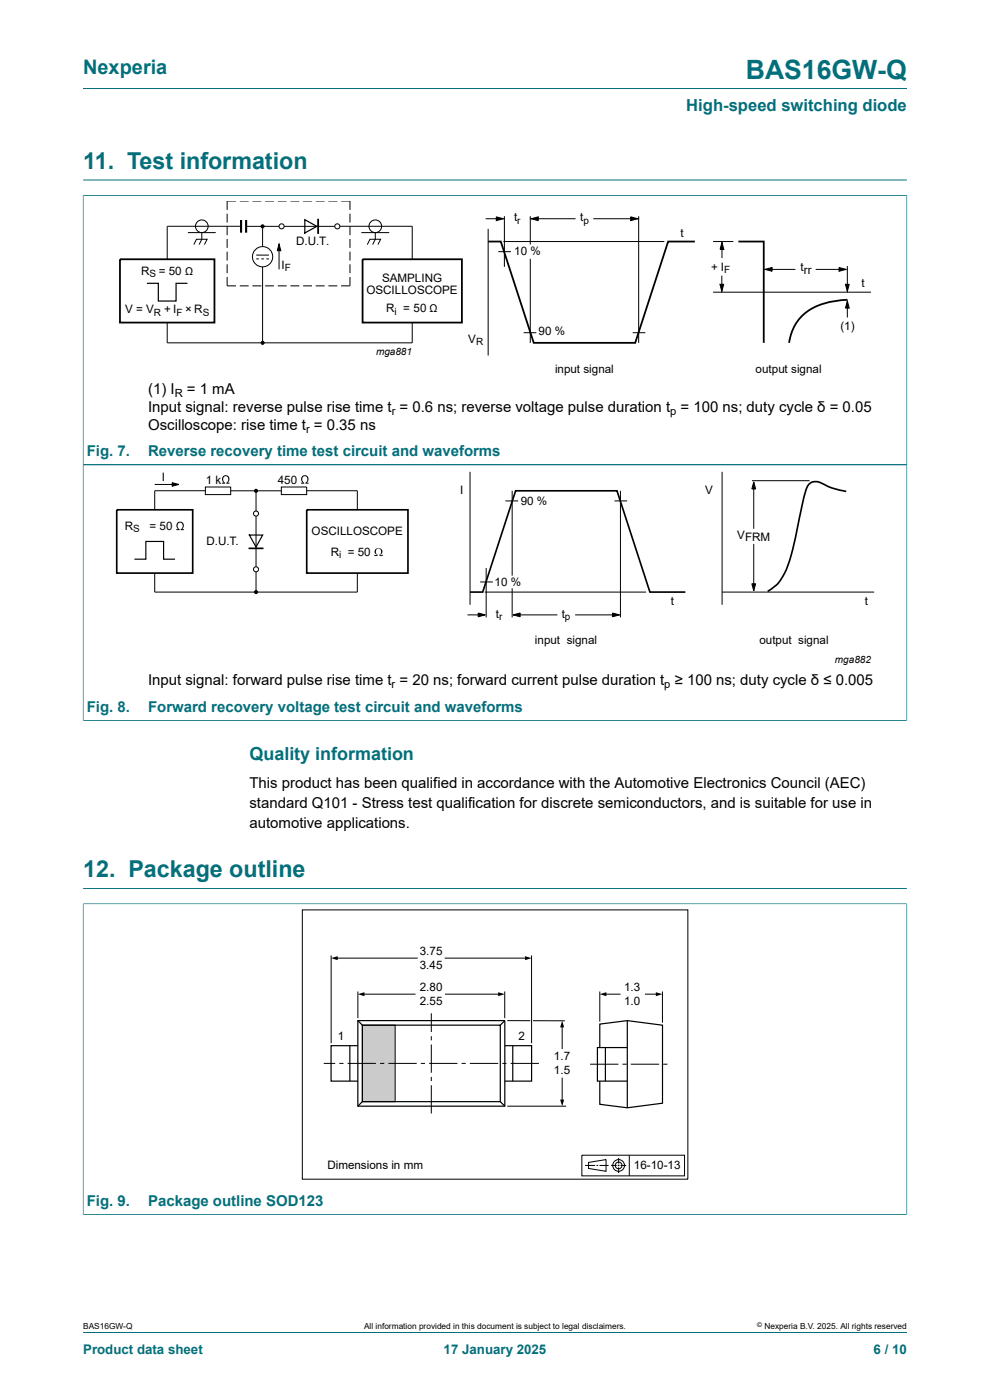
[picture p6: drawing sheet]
<svg xmlns="http://www.w3.org/2000/svg" width="210mm" height="297mm" viewBox="0 0 210 297" stroke-linecap="round" stroke-linejoin="round" font-family="sans-serif">
<path d="M17.6 18.8h174.8M17.6 38.2h174.8M17.6 41.5h174.8M17.6 41.4v111.5M192.4 41.4v111.5M17.6 98.6h174.8M17.6 152.8h174.8M17.6 191.7h174.8M17.6 191.7v66M17.6 188.5h174.8M192.4 191.7v66M17.6 257.7h174.8" fill="none" stroke="#036f7b" stroke-width=".21"/>
<g fill="none" stroke="#000" stroke-width=".21">
<path d="M39.9 49.3h5.9M41.1 51.9l.6-1.1h2.2l-.5 1.1M42.8 49.3v1.5l-.6 1.1M48.2 45.3v1.9M48.2 48v1.9M48.2 50.7v1.9M48.2 53.4v1.9M48.2 56.1v1.9M48.2 58.8v1.8h1.9M50.1 42.6h-1.9v1.9M50.9 42.6h1.8M51.1 48h-15.6v7"/>
<path d="M52.2 48h7M53.6 42.6h1.8M54.4 54.1h2.6M54.4 54.9h.5M55.4 54.9h.6M55.7 48v4.3M55.7 56.6v16.1M56.2 42.6h1.9M56.5 54.9h.5M58.9 42.6h1.9M59.2 51.8l.4 1.4h-.8zM59.2 51.8v5.4"/>
<path d="M60.3 48h10.7M61.6 42.6h1.9M64.3 42.6h1.9M67 42.6h1.9M69.7 42.6h1.9M72.1 48h15.3v7M72.4 42.6h1.8v1.9M74.2 45.3v1.9M74.2 48v1.9M74.2 50.7v1.9M74.2 53.4v1.9M74.2 56.1v1.9"/>
<path d="M74.2 58.8v1.8h-1.8M76.7 49.3h5.9M77.9 51.9l.6-1.1h2.2l-.5 1.1M79.6 49.3v1.5l-.6 1.1M103 46.4h3.8M103.5 48.6v26.8M105.3 46l1.5 .4-1.5 .4zM105.7 53.4h2.7M106.8 51.2h34.1M107 45.9v10.7M112.5 45.9v6M112.5 54.9v17.8"/>
<path d="M112.7 46.4l1.5-.4v.8zM112.7 46.4h9.4M125.8 46.4h9.5M133.8 46l1.5 .4-1.5 .4zM135.5 45.9v26.8M151.3 51.2h4.3M153.1 58.5v3.3M153.1 51.4l.4 1.5h-.8zM153.1 51.4v3.3M162.3 57.2l1.5-.5v.8zM162.3 57.2h6.4M173 57.2h6.5"/>
<path d="M178 56.7l1.5 .5-1.5 .3zM179.7 56.4v5.4M35.5 68.4v4.3h51.9v-4.3M50.9 60.6h1.8M53.6 60.6h1.8M56.2 60.6h1.9M58.9 60.6h1.9M61.6 60.6h1.9M64.3 60.6h1.9M67 60.6h1.9M69.7 60.6h1.9M111.1 70.6h2.7"/>
<path d="M134.2 70.6h2.7M151.3 62h33.4M152.7 60.3h.8l-.4 1.5zM179.3 60.3h.8l-.4 1.5zM179.7 63.9l.4 1.5h-.8zM179.7 63.9v3.5M32.8 102.8h5.1M36.5 102.4l1.4 .4-1.4 .4zM43.6 103.3h5.3v1.6h-5.3zM43.6 104.1h-10.8v4M48.9 104.1h10.8M54.3 104.1v4.3"/>
<path d="M54.3 109.5v10.7M59.7 103.3h5.4v1.6h-5.4zM65.1 104.1h10.7v4M99.7 100.1v28.2M107.2 106.3h2.7M108.6 104.1v18M130.3 106.3h2.7M131.6 104.1v26.9M153.2 100.1v28.2M159.5 102h12.2M159.9 102.2l.4 1.5h-.8zM159.9 102.2v10"/>
<path d="M159.9 115.4v9.9M32.8 121.6v4h43v-4M54.3 121.3v4.3M99.2 130.4h3.7M101.4 130l1.5 .4-1.5 .4zM101.9 123.5h2.6M102.8 125.6h34.3M103.1 120.5v10.5M108.6 124.8v6.2M108.8 130.4l1.5-.4v.8zM108.8 130.4h9.4M122 130.4h9.4"/>
<path d="M129.9 130l1.5 .4-1.5 .4zM153.2 125.6h32.2M159.5 123.8h.8l-.4 1.5zM64.1 193h81.8v57.2h-81.8zM123.4 245.1h21.8v4.4h-21.8zM124.1 247.2h2.1M124.8 246.6l3.8-.6v2.5l-3.8-.6zM126.5 247.2h.4M127.2 247.2h1.9M129.6 247.2h1.2M131 247.2h.4M131.2 245.6v1.2"/>
<path d="M131.2 247.1v.3M131.2 247.6v1.2M131.6 247.2h1.2M133.5 245.1v4.4"/>
<circle cx="42.8" cy="48" r="1.34"/>
<circle cx="55.7" cy="54.5" r="2.15"/>
<circle cx="55.7" cy="48" r=".32"/>
<circle cx="59.7" cy="48" r=".54"/>
<circle cx="71.5" cy="48" r=".54"/>
<circle cx="79.6" cy="48" r="1.34"/>
<circle cx="55.7" cy="72.7" r=".32"/>
<circle cx="54.3" cy="104.1" r=".32"/>
<circle cx="54.3" cy="109" r=".54"/>
<circle cx="54.3" cy="125.6" r=".32"/>
<circle cx="54.3" cy="120.8" r=".54"/>
<circle cx="131.2" cy="247.2" r=".71"/>
<circle cx="131.2" cy="247.2" r="1.24"/>
</g>
<path d="M25.4 55h20.1v13.4h-20.1zM67.5 46.6v2.8M76.9 55h21.1v13.4h-21.1zM103.5 51.2h2.7l7 21.5h21.5l7-21.5h5.7M156.6 51.2h5.4v21.5M179.7 63.6a13.8 13.8 0 0 0-9.9 3.7 9.9 9.9 0 0 0-2.4 5.4" fill="none" stroke="#000" stroke-width=".38"/>
<g fill="#000">
<path d="M59.2 51.8l.4 1.4h-.8zM105.3 46l1.5 .4-1.5 .4zM112.7 46.4l1.5-.4v.8zM133.8 46l1.5 .4-1.5 .4zM153.1 51.4l.4 1.5h-.8zM162.3 57.2l1.5-.5v.8zM178 56.7l1.5 .5-1.5 .3zM152.7 60.3h.8l-.4 1.5zM179.7 63.9l.4 1.5h-.8zM179.3 60.3h.8l-.4 1.5zM36.5 102.4l1.4 .4-1.4 .4zM37.6 110.9a.84 .84 0 0 1 1.3 .1 .84 .84 0 0 1-.3 1.3h.4v.2h-.7v-.2a.69 .69 0 0 0 .5-.9 .69 .69 0 0 0-.9-.4l-.2 .4a.8 .8 0 0 0 .4 .9v.2h-.7v-.2h.4l-.4-.8z"/>
<path d="M47.3 101.1a.85 .85 0 0 1 1.3 .1 .85 .85 0 0 1-.3 1.2h.4v.2h-.7v-.2a.69 .69 0 0 0 .5-.9 .69 .69 0 0 0-.9-.4l-.2 .4a.8 .8 0 0 0 .4 .9v.2h-.7v-.2h.4l-.4-.7zM64.1 101.1a.85 .85 0 0 1 1.2 .1 .85 .85 0 0 1-.2 1.2h.4v.2h-.7v-.2a.69 .69 0 0 0 .4-.9 .69 .69 0 0 0-.8-.4l-.3 .4a.8 .8 0 0 0 .4 .9v.2h-.7v-.2h.4l-.3-.7zM79.7 116.5a.81 .81 0 0 1 1.3 0 .81 .81 0 0 1-.4 1.3l.6-.2v.4h-.7v-.4a.65 .65 0 0 0 .3-1 .65 .65 0 0 0-1 0 .65 .65 0 0 0 .3 1v.4h-.7v-.4l.6 .2a.78 .78 0 0 1-.3-1.3zM159.9 102.2l.4 1.5h-.8zM101.4 130l1.5 .4-1.5 .4zM108.8 130.4l1.5-.4v.8zM129.9 130l1.5 .4-1.5 .4zM159.5 123.8h.8l-.4 1.5z"/>
<circle cx="55.7" cy="48" r=".32"/>
<circle cx="55.7" cy="72.7" r=".32"/>
<circle cx="54.3" cy="104.1" r=".32"/>
<circle cx="54.3" cy="125.6" r=".32"/>
</g>
<path d="M64.7 46.6l2.5 1.4-2.5 1.4zM31.2 60.1h2.4v3.8h3.7v-3.8h2.5M28.5 118.6h2.4v-3.7h3.8v3.7h2.4M52.9 113.5h2.8l-1.4 2.5z" fill="none" stroke="#000" stroke-width=".25"/>
<path d="M51.1 46.7v2.7M52.2 46.7v2.7" fill="none" stroke="#000" stroke-width=".44"/>
<path d="M24.8 108.1h16.1v13.5h-16.1zM52.9 116.3h2.8M65.1 108.1h21.4v13.5h-21.4zM179.5 104.2a18.1 18.1 0 0 1-5.9-2 1.97 1.97 0 0 0-2.6 1.5l-1.1 4.6a73.5 73.5 0 0 1-3.2 12.8 8.3 8.3 0 0 1-3.9 4.4M99.7 125.6h2.7l7-21.5h21.5l7 21.5h7.5" fill="none" stroke="#000" stroke-width=".35"/>
<path d="M76.9 217.5h6.9v16.2h-6.9z" fill="#cbcbcb"/>
<g fill="none" stroke="#000" stroke-width=".21">
<path d="M70.2 202.7v18.6M71.4 203.3h17.1M75.9 210.3v5.7M76.9 217.5h6.9v16.2h-6.9zM77 210.9h11M91.5 215v3.9M91.5 219.8v.9M94.4 203.3h17.2M94.5 210.9h11.5M107.1 210.3v5.7M107.6 216.5h4.9M112.8 202.7v18.6"/>
<path d="M113.1 216.5l6.7 .1M119.2 217.7v4.7M127.2 210.3v6.4M128.3 210.9h3.2M136.9 210.9h2.5M140.5 210.3v6.7M68.7 225.6h2.4M72 225.6h.9M73.7 225.6h6M80.6 225.6h.9M82.4 225.6h6M89.3 225.6h.9"/>
<path d="M91 225.6h6M91.5 221.6v6M91.5 228.5v.8M91.5 230.2v6M97.9 225.6h.9M99.7 225.6h6M106.6 225.6h.8M107.6 234.7h12.5M108.3 225.6h6M119.2 228.7v4.9M125.2 225.8h6M132 225.8h.9"/>
<path d="M133.8 225.8h6M140.7 225.8h.9"/>
</g>
<path d="M70.2 203.3l1.4-.5v.9zM75.9 210.9l1.4-.4v.8zM105.7 210.5l1.4 .4-1.4 .4zM111.4 202.8l1.4 .5-1.4 .4zM119.2 216.5l.5 1.5h-.9zM127.2 210.9l1.4-.4v.8zM139.1 210.5l1.4 .4-1.4 .4zM118.8 233.3h.9l-.5 1.4z" fill="#000"/>
<g fill="none" stroke="#000" stroke-width=".25">
<path d="M75.9 216.5h31.2v18.2h-31.2zM75.9 216.5l1 1M76.9 217.5h29.2v16.2h-29.2zM107.1 216.5l-1 1M133.1 216.5v18.5M74.2 221.8v7.6M75.9 221.8h-5.7v7.6h5.7M76.9 233.7l-1 1M106.1 233.7l1 1M107.1 221.8h5.7v7.6h-5.7M108.8 221.8v7.6M127.2 222.2v-4.9l5.9-.8 7.4 1v16.5l-7.4 1-5.9-.7v-4.9"/>
<path d="M128.4 222.2v7.2M133 222.2h-6.3v7.2h6.4"/>
</g>
<path d="M17.6 191.8v65.8M17.7 191.7h174.6M192.4 191.8v65.8M17.7 257.7h174.6M17.6 282.6h174.8" fill="none" stroke="#036f7b" stroke-width=".21"/>
<text font-size="5.6" fill="#036f7b" x="158.2" y="16.8">BAS16GW-Q</text>
<g font-size="4.9" fill="#036f7b">
<text x="17.6" y="35.9">11. Test information</text>
<text x="17.6" y="186.1">12. Package outline</text>
</g>
<text font-size="4.2" fill="#036f7b" x="17.6" y="15.6">Nexperia</text>
<text font-size="3.8" fill="#036f7b" x="52.9" y="161.2">Quality information</text>
<text font-size="3.5" fill="#036f7b" x="145.6" y="23.7">High-speed switching diode</text>
<g font-size="3.2">
<text x="31.4" y="83.5">(1) I</text>
<text x="39.7" y="83.5">= 1 mA</text>
<text x="31.4" y="87.4">Input signal: reverse pulse rise time t = 0.6 ns; reverse voltage pulse duration t = 100 ns; duty cycle δ = 0.05</text>
<text x="31.4" y="91.2">Oscilloscope: rise time t = 0.35 ns</text>
<text x="31.4" y="145.4">Input signal: forward pulse rise time t = 20 ns; forward current pulse duration t ≥ 100 ns; duty cycle δ ≤ 0.005</text>
<text x="52.9" y="167.2">This product has been qualified in accordance with the Automotive Electronics Council (AEC)</text>
<text x="52.9" y="171.4">standard Q101 - Stress test qualification for discrete semiconductors, and is suitable for use in</text>
<text x="52.9" y="175.7">automotive applications.</text>
</g>
<g font-size="3.2" fill="#036f7b">
<text x="18.4" y="96.7">Fig. 7.</text>
<text x="31.4" y="96.7">Reverse recovery time test circuit and waveforms</text>
<text x="18.4" y="151">Fig. 8.</text>
<text x="31.4" y="151">Forward recovery voltage test circuit and waveforms</text>
<text x="18.4" y="255.8">Fig. 9.</text>
<text x="31.4" y="255.8">Package outline SOD123</text>
</g>
<g font-size="2.8" fill="#036f7b">
<text x="17.6" y="287.2">Product data sheet</text>
<text x="94.1" y="287.2">17 January 2025</text>
<text x="185.3" y="287.2">6 / 10</text>
</g>
<g font-size="2.5">
<text x="109" y="47">t</text>
<text x="123.1" y="47">t</text>
<text x="62.8" y="51.9">D.U.T.</text>
<text x="144.3" y="50.2">t</text>
<text x="29.9" y="58.3">R</text>
<text x="33.7" y="58.3">= 50 Ω</text>
<text x="59.7" y="57">I</text>
<text x="81" y="59.9">SAMPLING</text>
<text x="109.1" y="54.2">10 %</text>
<text x="150.9" y="57.4">+ I</text>
<text x="169.8" y="57.6">trr</text>
<text x="77.7" y="62.3">OSCILLOSCOPE</text>
<text x="182.8" y="60.8">t</text>
<text x="26.5" y="66.5">V = V</text>
<text x="34.8" y="66.5">+ I</text>
<text x="39.3" y="66.5">× R</text>
<text x="81.9" y="66.3">R</text>
<text x="85.5" y="66.3">= 50 Ω</text>
<text x="114.2" y="71">90 %</text>
<text x="178.3" y="70.1">(1)</text>
<text x="99.3" y="72.8">V</text>
<text x="117.7" y="79.2">input signal</text>
<text x="160.3" y="79.2">output signal</text>
<text x="34.3" y="102">I</text>
<text x="43.7" y="102.6">1 k</text>
<text x="58.9" y="102.6">450</text>
<text x="97.6" y="104.9">I</text>
<text x="110.5" y="107.2">90 %</text>
<text x="149.6" y="104.9">V</text>
<text x="26.5" y="112.5">R</text>
<text x="31.7" y="112.5">= 50</text>
<text x="66.1" y="113.6">OSCILLOSCOPE</text>
<text x="43.8" y="115.7">D.U.T.</text>
<text x="70.2" y="118">R</text>
<text x="73.8" y="118">= 50</text>
<text x="156.4" y="114.3">VFRM</text>
<text x="104.9" y="124.2">10 %</text>
<text x="105.2" y="131">t</text>
<text x="119.1" y="131">t</text>
<text x="142.3" y="128.4">t</text>
<text x="183.4" y="128.4">t</text>
<text x="113.5" y="136.5">input signal</text>
<text x="161.1" y="136.5">output signal</text>
<text x="89.1" y="202.6">3.75</text>
<text x="89.1" y="205.5">3.45</text>
<text x="89.1" y="210.2">2.80</text>
<text x="89.1" y="213.2">2.55</text>
<text x="132.4" y="210.2">1.3</text>
<text x="132.4" y="213.2">1.0</text>
<text x="71.7" y="220.5">1</text>
<text x="110" y="220.5">2</text>
<text x="117.5" y="224.8">1.7</text>
<text x="117.5" y="227.8">1.5</text>
<text x="69.4" y="248.1">Dimensions in mm</text>
<text x="134.5" y="248.1">16-10-13</text>
</g>
<g font-size="2.4">
<text x="37.1" y="84.2">R</text>
<text x="83.1" y="88">r</text>
<text x="142.2" y="88">p</text>
<text x="64.9" y="91.8">r</text>
<text x="83.1" y="146">r</text>
<text x="140.9" y="146">p</text>
</g>
<g font-size="2.1">
<text x="109.7" y="47.5">r</text>
<text x="123.8" y="47.5">p</text>
<text x="31.7" y="58.8">S</text>
<text x="60.4" y="57.5">F</text>
<text x="153.6" y="57.9">F</text>
<text x="32.6" y="67">R</text>
<text x="37.4" y="67">F</text>
<text x="43" y="67">S</text>
<text x="83.7" y="66.8">i</text>
<text x="79.8" y="75.4">mga881</text>
<text x="101" y="73.3">R</text>
<text x="28.3" y="113">S</text>
<text x="71.9" y="118.5">i</text>
<text x="105.9" y="131.5">r</text>
<text x="119.8" y="131.5">p</text>
<text x="177.1" y="140.7">mga882</text>
</g>
<g font-size="1.8">
<text x="17.6" y="282">BAS16GW-Q</text>
<text x="77.2" y="282">All information provided in this document is subject to legal disclaimers.</text>
<text x="162.2" y="282">Nexperia B.V. 2025. All rights reserved</text>
</g>
<text font-size="1.4" x="160.6" y="281.6">©</text>
</svg>
